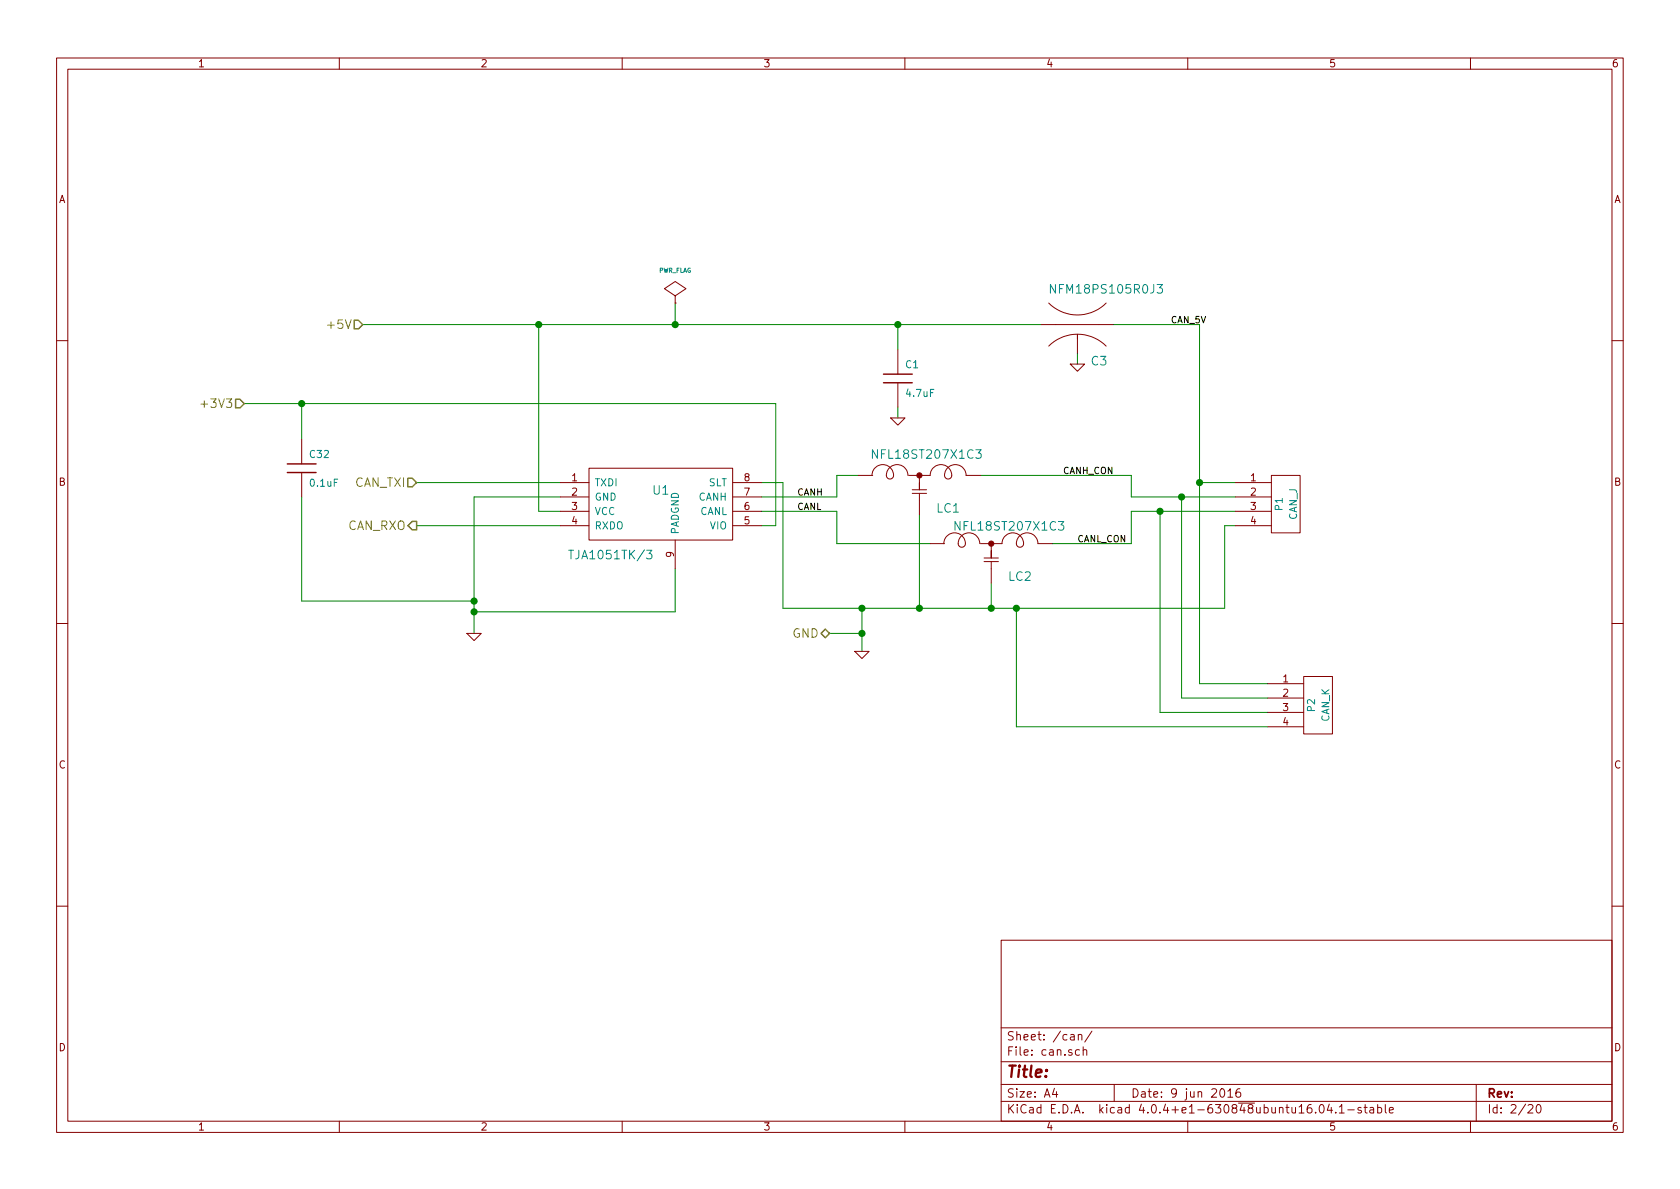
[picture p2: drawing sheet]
EESchema Schematic File Version 2
LIBS:osd-rescue
LIBS:power
LIBS:device
LIBS:transistors
LIBS:conn
LIBS:linear
LIBS:regul
LIBS:74xx
LIBS:cmos4000
LIBS:adc-dac
LIBS:memory
LIBS:display
LIBS:cypress
LIBS:siliconi
LIBS:contrib
LIBS:osd-cache
EELAYER 25 0
EELAYER END
$Descr A4 11693 8268
encoding utf-8
Sheet 2 20
Title ""
Date "9 jun 2016"
Rev ""
Comp ""
Comment1 ""
Comment2 ""
Comment3 ""
Comment4 ""
$EndDescr
Text Label 8150 2250 0    45   ~ 0
CAN_5V
Text Label 5550 3550 0    45   ~ 0
CANL
Text Label 5550 3450 0    45   ~ 0
CANH
Connection ~ 3300 4175
Wire Wire Line
	2100 3450 2100 4175
Wire Wire Line
	2100 4175 3300 4175
Connection ~ 4700 2250
Wire Wire Line
	4700 2250 4700 2100
Connection ~ 3300 4250
Wire Wire Line
	4700 3950 4700 4250
Wire Wire Line
	4700 4250 3300 4250
Connection ~ 6900 4225
Wire Wire Line
	6900 4225 6900 4050
Wire Wire Line
	5825 3775 5825 3550
Wire Wire Line
	7250 2250 2525 2250
Connection ~ 8350 3350
Wire Wire Line
	8350 4750 8350 2250
Wire Wire Line
	8350 4750 8825 4750
Connection ~ 8075 3550
Wire Wire Line
	8075 3550 8075 4950
Wire Wire Line
	8075 4950 8825 4950
Wire Wire Line
	8600 3550 7875 3550
Wire Wire Line
	5825 3775 6475 3775
Wire Wire Line
	5825 3550 5300 3550
Wire Wire Line
	8600 3650 8525 3650
Wire Wire Line
	8525 3650 8525 4225
Wire Wire Line
	8525 4225 5450 4225
Connection ~ 6000 4400
Wire Wire Line
	5775 4400 6000 4400
Wire Wire Line
	7500 2450 7500 2525
Connection ~ 6000 4225
Wire Wire Line
	5450 4225 5450 3350
Wire Wire Line
	5450 3350 5300 3350
Wire Wire Line
	3900 3350 2900 3350
Wire Wire Line
	3300 4400 3300 3450
Wire Wire Line
	3300 3450 3900 3450
Wire Wire Line
	8600 3350 8350 3350
Wire Wire Line
	6000 4525 6000 4225
Wire Wire Line
	3900 3650 2900 3650
Wire Wire Line
	3900 3550 3750 3550
Wire Wire Line
	5400 3650 5400 2800
Wire Wire Line
	5400 3650 5300 3650
Wire Wire Line
	5400 2800 1700 2800
Wire Wire Line
	8350 2250 7750 2250
Wire Wire Line
	6400 4225 6400 3575
Connection ~ 6400 4225
Wire Wire Line
	5300 3450 5825 3450
Wire Wire Line
	5825 3450 5825 3300
Wire Wire Line
	5825 3300 5975 3300
Wire Wire Line
	6825 3300 7875 3300
Wire Wire Line
	7875 3300 7875 3450
Wire Wire Line
	7875 3450 8600 3450
Wire Wire Line
	8825 5050 7075 5050
Wire Wire Line
	7075 5050 7075 4225
Connection ~ 7075 4225
Wire Wire Line
	8825 4850 8225 4850
Wire Wire Line
	8225 4850 8225 3450
Connection ~ 8225 3450
Wire Wire Line
	6250 2825 6250 2900
Wire Wire Line
	6250 2425 6250 2250
Connection ~ 6250 2250
Wire Wire Line
	7325 3775 7875 3775
Wire Wire Line
	7875 3775 7875 3550
Wire Wire Line
	3750 3550 3750 2250
Connection ~ 3750 2250
Wire Wire Line
	2100 3050 2100 2800
Connection ~ 2100 2800
$Comp
L C-RESCUE-osd C32
U 1 1
P 2100 3250
F 0 "C32" H 2150 3350 50  0000 L CNN
F 1 "0.1uF" H 2150 3150 50  0000 L CNN
F 2 "SMD_0603:SMD_0603" H 2100 3250 60  0001 C CNN
F 3 "" H 2100 3250 60  0001 C CNN
F 4 "10V" H 2100 3250 60  0001 C CNN "Description"
	1    2100 3250
	1    0    0    -1  
$EndComp
Text Label 7500 3775 0    45   ~ 0
CANL_CON
Text Label 7400 3300 0    45   ~ 0
CANH_CON
$Comp
L PWR_FLAG #FLG01
U 1 1
P 4700 2100
F 0 "#FLG01" H 4700 2370 30  0001 C CNN
F 1 "PWR_FLAG" H 4700 2330 30  0000 C CNN
F 2 "" H 4700 2100 60  0001 C CNN
F 3 "" H 4700 2100 60  0001 C CNN
	1    4700 2100
	1    0    0    -1  
$EndComp
$Comp
L TLCFILT LC2
U 1 1
P 6950 4100
F 0 "LC2" H 7100 4200 60  0000 C CNN
F 1 "NFL18ST207X1C3" H 7025 4550 60  0000 C CNN
F 2 "SMD_0603-3T_FILT:SMD_0603-3T_LC_FILT_RND" H 6950 4100 60  0001 C CNN
F 3 "" H 6950 4100 60  0001 C CNN
	1    6950 4100
	1    0    0    -1  
$EndComp
$Comp
L TLCFILT LC1
U 1 1
P 6450 3625
F 0 "LC1" H 6600 3725 60  0000 C CNN
F 1 "NFL18ST207X1C3" H 6450 4100 60  0000 C CNN
F 2 "SMD_0603-3T_FILT:SMD_0603-3T_LC_FILT_RND" H 6450 3625 60  0001 C CNN
F 3 "" H 6450 3625 60  0001 C CNN
	1    6450 3625
	1    0    0    -1  
$EndComp
$Comp
L GND-RESCUE-osd #PWR02
U 1 1
P 6250 2900
F 0 "#PWR02" H 6250 2900 30  0001 C CNN
F 1 "GND" H 6250 2830 30  0001 C CNN
F 2 "" H 6250 2900 60  0001 C CNN
F 3 "" H 6250 2900 60  0001 C CNN
	1    6250 2900
	1    0    0    -1  
$EndComp
$Comp
L C-RESCUE-osd C1
U 1 1
P 6250 2625
F 0 "C1" H 6300 2725 50  0000 L CNN
F 1 "4.7uF" H 6300 2525 50  0000 L CNN
F 2 "SMD_0603:SMD_0603" H 6250 2625 60  0001 C CNN
F 3 "" H 6250 2625 60  0001 C CNN
F 4 "10V" H 6250 2625 60  0001 C CNN "Description"
	1    6250 2625
	1    0    0    -1  
$EndComp
$Comp
L CONN_4 P2
U 1 1
P 9175 4900
F 0 "P2" V 9125 4900 50  0000 C CNN
F 1 "CAN_K" V 9225 4900 50  0000 C CNN
F 2 "JST_GH4_horz:JST_GH4_horz" H 9175 4900 60  0001 C CNN
F 3 "" H 9175 4900 60  0001 C CNN
	1    9175 4900
	1    0    0    -1  
$EndComp
Text HLabel 5775 4400 0    60   BiDi ~ 0
GND
$Comp
L GND-RESCUE-osd #PWR03
U 1 1
P 7500 2525
F 0 "#PWR03" H 7500 2525 30  0001 C CNN
F 1 "GND" H 7500 2455 30  0001 C CNN
F 2 "" H 7500 2525 60  0001 C CNN
F 3 "" H 7500 2525 60  0001 C CNN
	1    7500 2525
	1    0    0    -1  
$EndComp
$Comp
L CAP3T C3
U 1 1
P 7500 2250
F 0 "C3" H 7650 2000 60  0000 C CNN
F 1 "NFM18PS105R0J3" H 7700 2500 60  0000 C CNN
F 2 "SMD_0603-3T_FILT:SMD_0603-3T_C_FILT_RND" H 7500 2250 60  0001 C CNN
F 3 "" H 7500 2250 60  0001 C CNN
	1    7500 2250
	1    0    0    -1  
$EndComp
Text HLabel 2900 3650 0    60   Output ~ 0
CAN_RXO
Text HLabel 2900 3350 0    60   Input ~ 0
CAN_TXI
$Comp
L GND-RESCUE-osd #PWR04
U 1 1
P 3300 4400
F 0 "#PWR04" H 3300 4400 30  0001 C CNN
F 1 "GND" H 3300 4330 30  0001 C CNN
F 2 "" H 3300 4400 60  0001 C CNN
F 3 "" H 3300 4400 60  0001 C CNN
	1    3300 4400
	1    0    0    -1  
$EndComp
Text HLabel 1700 2800 0    60   Input ~ 0
+3V3
$Comp
L TJA1051T U1
U 1 1
P 4600 3500
F 0 "U1" H 4600 3600 60  0000 C CNN
F 1 "TJA1051TK/3" H 4250 3150 60  0000 C CNN
F 2 "SOT782-1:SOT782-1" H 4600 3500 60  0001 C CNN
F 3 "" H 4600 3500 60  0001 C CNN
	1    4600 3500
	1    0    0    -1  
$EndComp
Text HLabel 2525 2250 0    60   Input ~ 0
+5V
$Comp
L GND-RESCUE-osd #PWR05
U 1 1
P 6000 4525
F 0 "#PWR05" H 6000 4525 30  0001 C CNN
F 1 "GND" H 6000 4455 30  0001 C CNN
F 2 "" H 6000 4525 60  0001 C CNN
F 3 "" H 6000 4525 60  0001 C CNN
	1    6000 4525
	1    0    0    -1  
$EndComp
$Comp
L CONN_4 P1
U 1 1
P 8950 3500
F 0 "P1" V 8900 3500 50  0000 C CNN
F 1 "CAN_J" V 9000 3500 50  0000 C CNN
F 2 "JST_GH4_vert:JST_GH4_vert" H 8950 3500 60  0001 C CNN
F 3 "" H 8950 3500 60  0001 C CNN
	1    8950 3500
	1    0    0    -1  
$EndComp
$EndSCHEMATC
